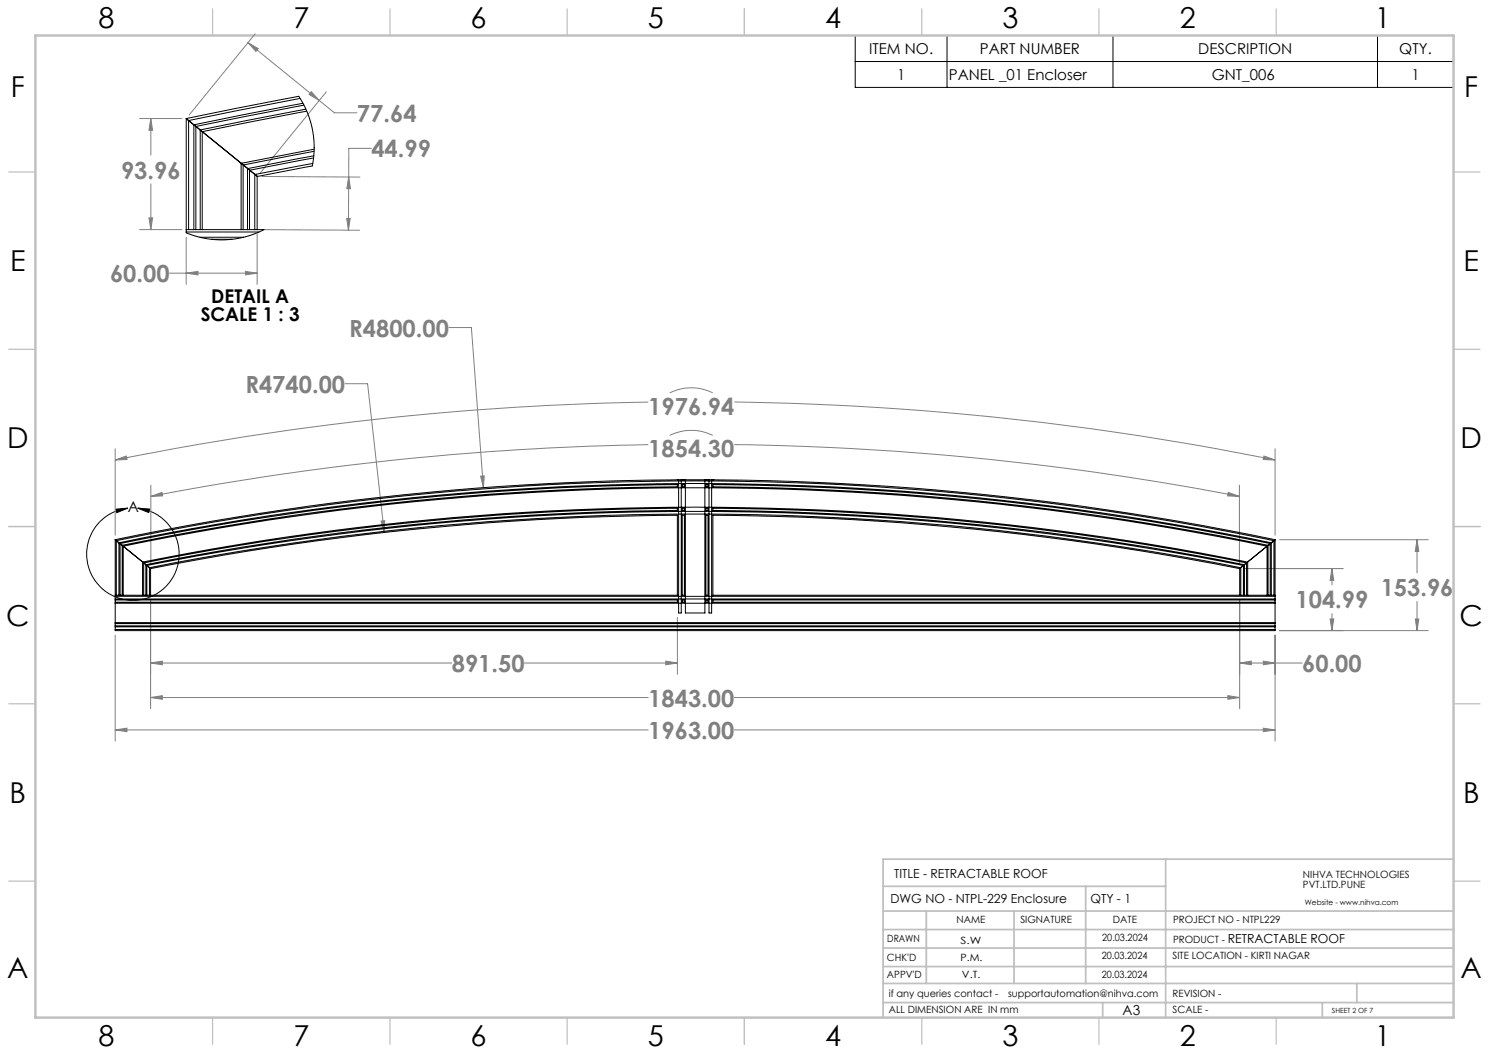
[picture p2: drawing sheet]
<svg xmlns="http://www.w3.org/2000/svg" width="420mm" height="297mm" viewBox="0 0 420 297" stroke-linecap="round" stroke-linejoin="round" font-family="sans-serif">
<path d="M241.2 10h168.8v14.7h-168.8zM241.2 17.4h168.8M267.1 10v14.7M313.9 10v14.7M388.5 10v14.7M32.7 143.6l3.4-.3-3.2 1.3zM36.1 143.3a13 13 0 0 0-9.7 19.9 13 13 0 0 0 22.1 0 13 13 0 0 0-9.7-19.9M38.8 143.3l3.4 .3-.3 1z" fill="none" stroke="#000" stroke-width=".28"/>
<g fill="none" stroke="#808080" stroke-width=".28">
<path d="M70 12l20 16.3M70 12l2.8 1.7-.6 .8zM72 9.6l-18.7 22.9M39.4 33.4h11.9M42.5 33.4v10.3M42.5 33.4l.5 3.4h-1zM87.8 25.9l2.2 2.4-2.8-1.7zM90 28.3l4.3 3.5h6.4M92 25.9l-18.6 22.9M42.5 51.9v12.9M73.9 49.8l27.6 .1M98.4 49.9l.4 3.3h-1z"/>
<path d="M104.7 41.8h-6.3l-.1 23.1M39.4 64.8h11.9M42 61.5h1l-.5 3.3zM47.8 77h24.7M52.5 77l3.3-.5v1zM52.5 66.9v13.3M69.2 76.5l3.3 .5-3.3 .5zM72.5 66v14.2M73.8 64.8l27.6 .1M97.8 61.6h1l-.5 3.3zM126.6 92.4h6.4l3.3 45.1M97.3 108.2h6.4l4.7 42"/>
<path d="M182.8 113.4a821.3 821.3 0 0 0-150.3 16.3M188.9 110.8a13.8 13.8 0 0 1 12.1 0M207.1 113.4a823.9 823.9 0 0 1 152.6 16.3M32.5 126.6v24.4M32.5 129.7l3.1-1.1 .2 1zM42.5 136.8v22.3M135.6 134.3l1-.1-.3 3.3zM182.8 125.4a805.9 805.9 0 0 0-140.3 14.6M188.9 122.8a13.8 13.8 0 0 1 12.1 0M207.1 125.4a803.7 803.7 0 0 1 142.5 14.6M346.5 138.9l3.1 1.1-3.3-.1zM349.6 136.8v22.3"/>
<path d="M356.5 128.6l3.2 1.1-3.4-.1zM359.7 126.6v24.4M42.5 140l3.2-1.1 .2 1zM107.5 147l1-.1-.1 3.3zM360.9 152.2h42M399.7 152.2l.5 3.3h-1zM399.7 152.2v9.4M32.5 179.1v30M42.5 169.2v30.7M191.1 174.2v16M349.7 169.2v30.7M350.9 160.4h28"/>
<path d="M359.7 179.1v30M360.9 177.9h42M375.2 174.6h1l-.5 3.3zM375.7 160.4v4.6M375.7 173.1v4.8M375.7 160.4l.5 3.3h-1zM399.2 174.6h1l-.5 3.3zM399.7 169.6v8.3M42.5 196.7l3.3-.5v1zM42.5 187l3.3-.5v1zM42.5 196.7h140.3M42.5 187h84.9"/>
<path d="M148 187h43.1M187.8 186.5l3.3 .5-3.3 .5zM207.1 196.7h142.6M346.4 196.2l3.3 .5-3.3 .5zM349.7 187h17.6M349.7 187l3.3-.5v1zM356.3 186.5l3.4 .5-3.4 .5zM32.5 205.9h150.3M32.5 205.9l3.3-.5v1zM207.1 205.9h152.6M356.3 205.4l3.4 .5-3.4 .5z"/>
</g>
<g fill="none" stroke="#c0c0c0" stroke-width=".35">
<path d="M60 2.5v7.5M110 2.5v7.5M160 2.5v7.5M210 2.5v7.5M260 2.5v7.5M310 2.5v7.5M360 2.5v7.5M2.5 48.5h7.5M410 48.5h7.5M2.5 98.5h7.5M410 98.5h7.5M2.5 148.5h7.5"/>
<path d="M410 148.5h7.5M2.5 198.5h7.5M410 198.5h7.5M2.5 248.5h7.5M410 248.5h7.5M60 287v7.5M110 287v7.5M160 287v7.5M210 287v7.5M260 287v7.5M310 287v7.5M360 287v7.5"/>
</g>
<g fill="none" stroke="#c0c0c0" stroke-width=".5">
<path d="M249.1 257h160.9M249.1 250h79.7M261.3 257v20.4M286 257v20.4M306.2 250v27.4M328.8 242.3v44.7M410 242.3h-160.9v44.7M249.1 272.6h160.9M249.1 267.4h160.9M249.1 262.2h160.9M249.1 277.4h160.9M382.7 277.4v5.4"/>
<path d="M249.1 282.8h160.9M311 282.8v4.2M373 282.8v4.2"/>
</g>
<path d="M10 10h400v277h-400z" fill="none" stroke="#c0c0c0" stroke-width=".7"/>
<path d="M32.7 143.6l3.4-.3-3.2 1.3zM38.8 143.3l3.4 .3-.3 1z" fill="#000"/>
<path d="M356.5 128.6l3.2 1.1-3.4-.1zM32.5 129.7l3.1-1.1 .2 1zM346.5 138.9l3.1 1.1-3.3-.1zM42.5 140l3.2-1.1 .2 1zM32.5 205.9l3.3-.5v1zM356.3 205.4l3.4 .5-3.4 .5zM42.5 196.7l3.3-.5v1zM346.4 196.2l3.3 .5-3.3 .5zM107.5 147l.9 3.2 .1-3.3zM135.6 134.3l.7 3.2 .3-3.3zM349.7 187l3.3-.5v1zM356.3 186.5l3.4 .5-3.4 .5zM42.5 187l3.3-.5v1zM187.8 186.5l3.3 .5-3.3 .5zM399.2 174.6h1l-.5 3.3zM399.7 152.2l.5 3.3h-1zM375.2 174.6h1l-.5 3.3zM375.7 160.4l.5 3.3h-1zM98.4 49.9l.4 3.3h-1zM97.8 61.6h1l-.5 3.3zM42.5 33.4l.5 3.4h-1zM42 61.5h1l-.5 3.3zM70 12l2.8 1.7-.6 .8zM87.8 25.9l2.2 2.4-2.8-1.7zM52.5 77l3.3-.5v1zM69.2 76.5l3.3 .5-3.3 .5z" fill="#808080"/>
<g fill="none" stroke="#000" stroke-width=".28">
<path d="M52.5 33.4l31.8-6.2 2.4 4.5 .9 2.6 .6 2.5 .4 3.2v2.5l-.5 4.3-15.5 3-.7-.6M52.5 33.4l.7 .6M52.5 33.4v31.4M53.2 34l1.5 1.2M53.2 34v30.8M54.7 35.2l.5 .5M54.7 35.2v29.6M55.2 35.7l1.3 1M55.2 35.7v29.1M55.3 35.7l1.2 1M56.5 36.7l.5 .4M56.5 36.7v28.1"/>
<path d="M57 37.1l11.1 9M57 37.1v27.7M57 37.1l11 8.9M84.7 27.8l-31.5 6.2M85.4 29.1l-30.7 6.1M85.7 29.7l-30.5 6M86.3 30.8l-29.8 5.9M86.5 31.4l-29.5 5.7M68 46v18.8M68.1 46.1l.6 .4M68.1 46.1l.5 .4M68.6 46.6v18.2"/>
<path d="M68.7 46.5l1.1 1M69.8 47.5l.6 .5M69.8 47.5v17.3M70.4 48l1.5 1.2M70.4 48v16.8M71.9 49.2v15.6M71.9 49.2l.6 .5M72.5 49.8v15M88.2 46.1l-16.3 3.1M88.5 44l-18.6 3.6 .5 .4 18-3.4M88.6 42.7l-19.9 3.8M88.6 42.1l-20.5 4"/>
<path d="M52.5 64.8h.7M52.5 64.8v.6M52.5 65.4h20.6M53.2 64.8h1.5M54.7 64.8h.5M55.2 64.8h1.3M56.3 66.9h12.4M56.5 64.8h.5M57 64.8h11M59.6 67.5h5.9M68 64.8h.6M68.6 64.8h1.2"/>
<path d="M69.8 64.8h.6M70.4 64.8h1.5M71.9 64.8h.6M72.5 64.8h2l-2.5 1.1-3.1 1-2.9 .5-2.6 .3-3.4-.1-3.1-.5-3.3-1-1-.4-.1-.3M191.1 135.3a801.3 801.3 0 0 0-158.6 16.9M191.1 135.3h.1M191.1 135.3h.3M191.4 135.3h.8M191.4 135.3v37.6h.8v-37.6M192.2 135.3h.2M192.4 136.7h.6v.6h-.6zM192.4 135.3h.1"/>
<path d="M192.4 135.3h.6M193 135.3h.1M193 135.3h.3M193.3 135.3h5.5M193.3 135.3v37.6h5.5v-37.6M198.8 135.3h.3M199.1 136.7h.6v.6h-.6zM199.1 135.3h.1M199.1 135.3h.6M199.7 135.3h.1M199.7 135.3h.3M200 135.3h.7"/>
<path d="M200 135.3v37.6h.7v-37.6M200.7 135.3h.4M201.1 135.3a801.3 801.3 0 0 1 158.6 16.9M201.1 135.3h.1M32.5 152.2l.3 .3M32.5 152.2v15.7M32.8 152.5a798.8 798.8 0 0 1 326.5 0M32.8 152.5l.7 .6M32.8 152.5v15.4M33.5 153.1a797.8 797.8 0 0 1 325.1 0M33.5 153.1l.4 .2M33.5 153.1v14.8"/>
<path d="M33.9 153.3a797.4 797.4 0 0 1 157.2-16.6v.6a798 798 0 0 0-156.6 16.5M33.9 153.3l.6 .5M33.9 153.3v14.6M34.5 153.8l.2 .3M34.5 153.8v14.1M34.7 154.1a797.8 797.8 0 0 1 322.7 0M34.7 154.1l5.6 4.4M34.7 154.1v13.8M40.2 158.5v9.4M40.3 158.5a791.6 791.6 0 0 1 311.6 0M40.3 158.5l.2 .2zM40.5 158.8a792.5 792.5 0 0 1 150.6-15.4v.6a788.1 788.1 0 0 0-149.9 15.3l.3 .2"/>
<path d="M40.5 158.8l.6 .4M40.5 158.8v9.1M41.1 159.2l.3 .3M41.1 159.2v8.7M41.4 159.5l.8 .6v7.8M41.4 159.5v8.4M41.5 159.5a791.6 791.6 0 0 1 309.2 0M41.5 159.5l.7 .6M192.4 143.4h.6v.6h-.6zM192.4 145.3h.6v22.6h-.6zM199.1 143.4h.6v.6h-.6zM199.1 145.3h.6v22.6h-.6z"/>
<path d="M350.7 159.5l-.7 .6M350.7 159.5l-.7 .6v7.8M350.7 159.5v8.4M351 159.2l-.3 .3M351 159.2v8.7M351.6 158.8a792.5 792.5 0 0 0-150.5-15.4v.6a788.1 788.1 0 0 1 149.9 15.3l-.3 .2M351.6 158.8l-.6 .4M351.6 158.8v9.1M351.9 158.5l-.3 .3M351.9 158.5l-.3 .2M351.9 158.5v9.4M357.4 154.1l-5.5 4.4"/>
<path d="M357.4 154.1v13.8M357.7 153.8h.1M357.7 153.8l-.3 .3M357.7 153.8v14.1M358.3 153.3a797.4 797.4 0 0 0-157.2-16.6v.6a798 798 0 0 1 156.6 16.5M358.3 153.3l-.6 .5M358.3 153.3v14.6M358.6 153.1l-.3 .2M358.6 153.1v14.8M359.3 152.5l-.7 .6M359.3 152.5v15.4M359.7 152.2l-.4 .3"/>
<path d="M359.7 152.2v15.7M32.5 167.9h.3M32.5 168.9v.3M32.5 167.9v.3M32.5 175.6v.3M32.5 169.9v.2M32.5 176.5v.3M32.5 177.5v.4h327.2v-.4M32.5 169.2v.7M32.5 175.9v.6M32.5 169.2h158.6v.7h-158.6M32.5 175.9h327.2"/>
<path d="M32.5 176.5h327.2M32.5 168.2v.7M32.5 170.1v5.5M32.5 176.8v.7M32.5 168.9h327.2M32.5 168.2h327.2M32.5 175.6h327.2M32.5 170.1h327.2M32.5 176.8h327.2M32.5 177.5h327.2M32.8 167.9h.7M33.5 167.9h.4"/>
<path d="M33.9 167.9h.6M34.5 167.9h.2M34.7 167.9h5.5M40.2 167.9h.3M40.5 167.9h.6M41.1 167.9h.3M41.4 167.9h.8M42.2 167.9h.3M42.2 160.1l.2 .2a800.9 800.9 0 0 1 148.7-15v22.6h-148.6M42.2 160.1a789.5 789.5 0 0 1 307.8 0M42.2 160.1l.3 .2M42.5 160.4v7.5"/>
<path d="M192.4 169.2h.6v.7h-.6zM199.1 169.2h.6v.7h-.6zM349.7 167.9h.3M349.7 160.4v7.5M350 160.1l-.3 .2a800.9 800.9 0 0 0-148.6-15v22.6h148.6M350 160.1l-.3 .2M350 167.9h.7M350.7 167.9h.3M351 167.9h.6M351.6 167.9h.3M351.9 167.9h5.5M357.4 167.9h.3"/>
<path d="M357.7 167.9h.6M358.3 167.9h.3M358.6 167.9h.7M359.3 167.9h.4M359.7 168.9v.3M359.7 167.9v.3M359.7 175.6v.3M359.7 169.9v.2M359.7 176.5v.3M359.7 169.2v.7M359.7 175.9v.6M359.7 169.2h-158.6v.7h158.6"/>
<path d="M359.7 168.2v.7M359.7 170.1v5.5M359.7 176.8v.7"/>
</g>
<g font-size="8.1">
<text x="27.8" y="8">8</text>
<text x="82.8" y="8">7</text>
<text x="132.8" y="8">6</text>
<text x="182.8" y="8">5</text>
<text x="232.8" y="8">4</text>
<text x="282.8" y="8">3</text>
<text x="332.8" y="8">2</text>
<text x="387.8" y="8">1</text>
<text x="3" y="27.2">F</text>
<text x="413" y="27.2">F</text>
<text x="2.8" y="76.5">E</text>
<text x="412.8" y="76.5">E</text>
<text x="2" y="126.5">D</text>
<text x="412" y="126.5">D</text>
<text x="1.7" y="176.5">C</text>
<text x="411.7" y="176.5">C</text>
<text x="2.7" y="226.5">B</text>
<text x="412.7" y="226.5">B</text>
<text x="2" y="275.7">A</text>
<text x="412" y="275.7">A</text>
<text x="27.8" y="295">8</text>
<text x="82.8" y="295">7</text>
<text x="132.8" y="295">6</text>
<text x="182.8" y="295">5</text>
<text x="232.8" y="295">4</text>
<text x="282.8" y="295">3</text>
<text x="332.8" y="295">2</text>
<text x="387.8" y="295">1</text>
</g>
<g font-size="6.7" fill="#808080">
<text x="100.7" y="34.4">77.64</text>
<text x="104.8" y="44.4">44.99</text>
<text x="34.1" y="50.4">93.96</text>
<text x="31" y="79.6">60.00</text>
<text x="98.5" y="95">R4800.00</text>
<text x="69.2" y="110.8">R4740.00</text>
<text x="182.9" y="117">1976.94</text>
<text x="182.9" y="129">1854.30</text>
<text x="365.4" y="171.6">104.99</text>
<text x="389.4" y="168.2">153.96</text>
<text x="127.4" y="189.6">891.50</text>
<text x="367.3" y="189.6">60.00</text>
<text x="182.9" y="199.3">1843.00</text>
<text x="182.9" y="208.5">1963.00</text>
</g>
<g font-size="5.3">
<text x="59.6" y="85.3">DETAIL A</text>
<text x="56.6" y="90.5">SCALE 1 : 3</text>
</g>
<g font-size="4.2">
<text x="245.1" y="15.2">ITEM NO.</text>
<text x="276.4" y="15.2">PART NUMBER</text>
<text x="338" y="15.2">DESCRIPTION</text>
<text x="394.7" y="15.2">QTY.</text>
<text x="253" y="22.5">1</text>
<text x="267.6" y="22.5">PANEL _01 Encloser</text>
<text x="341.8" y="22.5">GNT_006</text>
<text x="398.1" y="22.5">1</text>
<text x="36.1" y="144.4">A</text>
</g>
<text font-size="3.9" x="316.7" y="286.4">A3</text>
<g font-size="3.5">
<text x="252.2" y="247.7">TITLE - RETRACTABLE ROOF</text>
<text x="251.2" y="254.8">DWG NO - NTPL-229 Enclosure</text>
<text x="307.6" y="254.8">QTY - 1</text>
<text x="346.3" y="266.1">RETRACTABLE ROOF</text>
</g>
<g font-size="2.8">
<text x="367.5" y="247.7">NIHVA TECHNOLOGIES</text>
<text x="367.5" y="250.5">PVT.LTD.PUNE</text>
<text x="269.8" y="260.4">NAME</text>
<text x="287.8" y="260.4">SIGNATURE</text>
<text x="313.9" y="260.5">DATE</text>
<text x="330.9" y="260.5">PROJECT NO - NTPL229</text>
<text x="250.3" y="265.7">DRAWN</text>
<text x="270.9" y="266.1">S.W</text>
<text x="310.9" y="265.5">20.03.2024</text>
<text x="330.9" y="266.1">PRODUCT -</text>
<text x="250.2" y="271.1">CHK'D</text>
<text x="250.2" y="275.8">APPV'D</text>
<text x="270.9" y="271.1">P.M.</text>
<text x="271.3" y="275.8">V.T.</text>
<text x="310.8" y="270.6">20.03.2024</text>
<text x="310.8" y="275.8">20.03.2024</text>
<text x="330.7" y="270.6">SITE LOCATION - KIRTI NAGAR</text>
<text x="250.7" y="281.1">if any queries contact -</text>
<text x="284.3" y="281.1">supportautomation@nihva.com</text>
<text x="330.7" y="281.1">REVISION -</text>
<text x="250.7" y="285.6">ALL DIMENSION ARE IN mm</text>
<text x="330.7" y="285.6">SCALE -</text>
</g>
<text font-size="2.1" x="368.1" y="255.1">Website - www.nihva.com</text>
<text font-size="2" x="375.7" y="285.6">SHEET 2 OF 7</text>
</svg>
